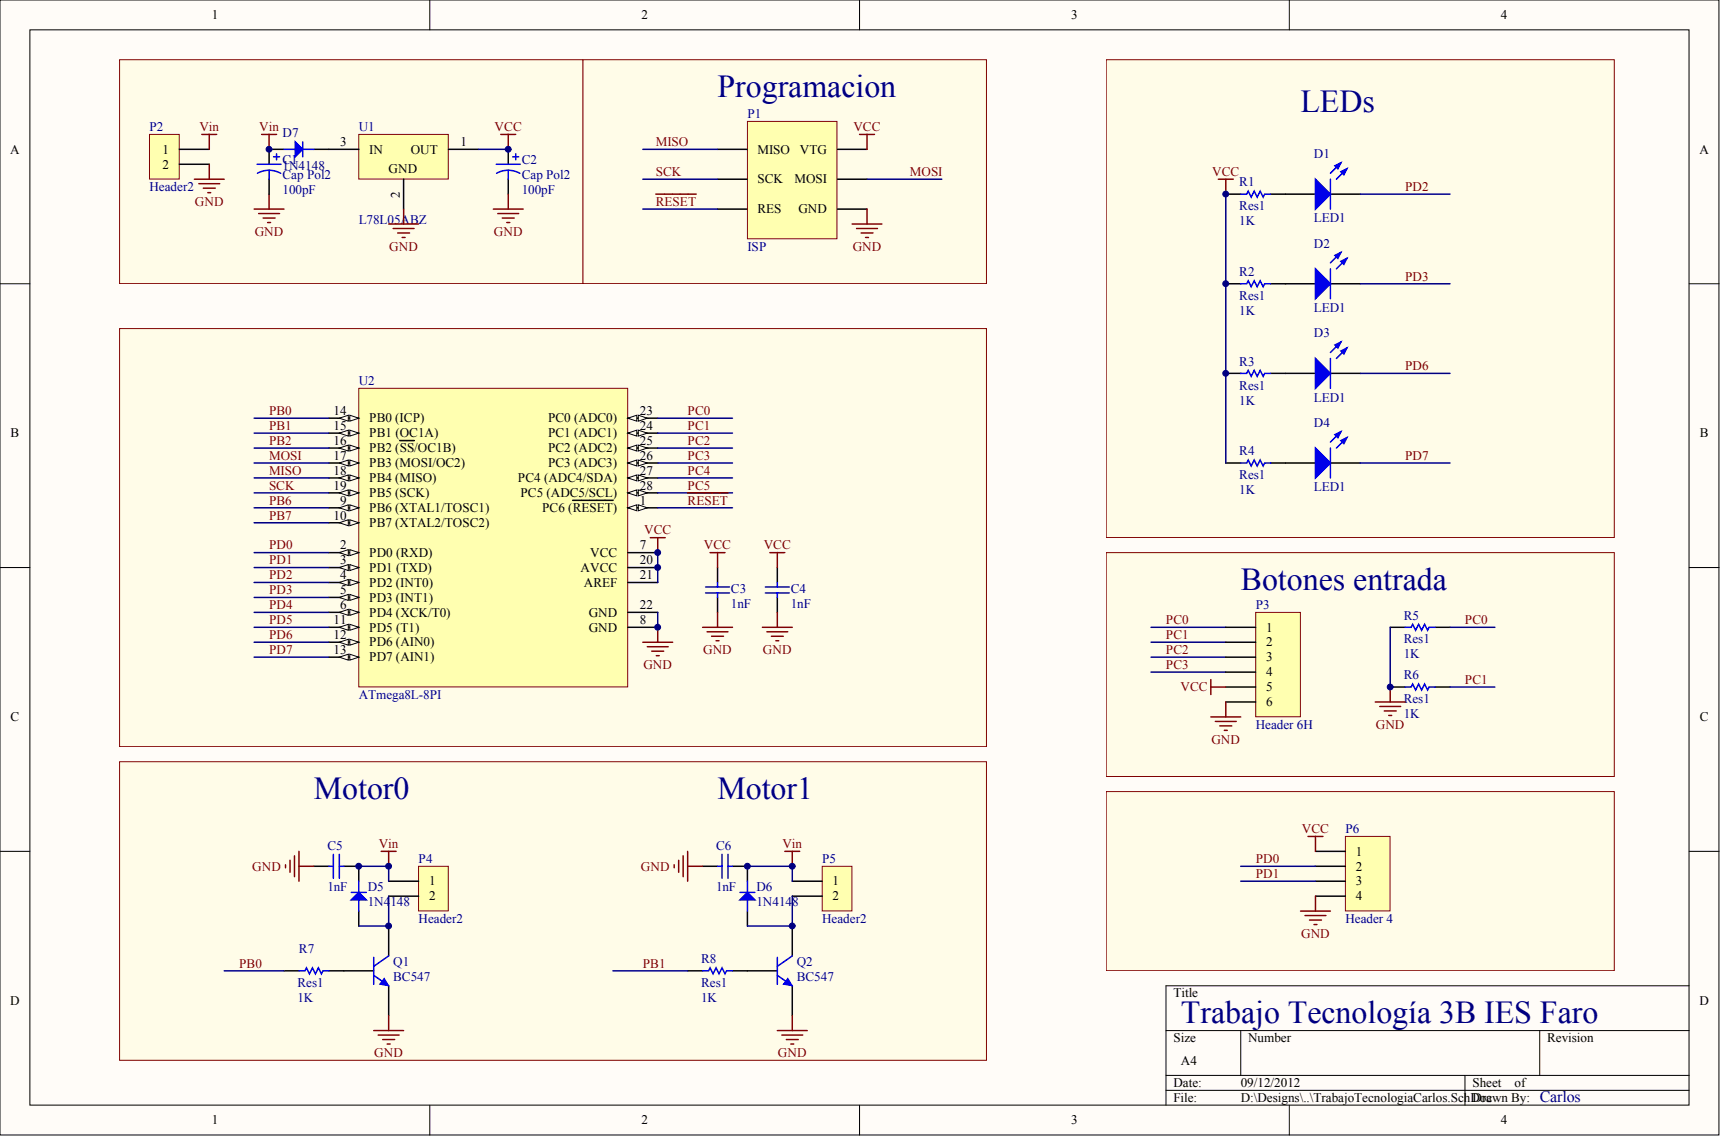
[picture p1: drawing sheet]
# Altium project TrabajoTecnologiaCarlos.PrjPcb
1 sheet, 31 parts. Net scope: global (net labels, ports and power ports of the same name join across sheets).
Board file: TrabajoTecnologiaCarlos.PcbDoc

## Sheet TrabajoTecnologiaCarlos.SchDoc
size A4

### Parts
C1  Cap Pol2  value 100pF  [TC7360-2924]
C2  Cap Pol2  value 100pF  [TC7360-2924]
C3  value 1nF  [0805_CAP]  (hidden comment: Capacitor)
C4  value 1nF  [0805_CAP]  (hidden comment: Capacitor)
C5  value 1nF  [0805_CAP]  (hidden comment: Capacitor)
C6  value 1nF  [0805_CAP]  (hidden comment: Capacitor)
D1  LED1  [LED-1]
D2  LED1  [LED-1]
D3  LED1  [LED-1]
D4  LED1  [LED-1]
D5  1N4148  [1N4148SMD]
D6  1N4148  [1N4148SMD]
D7  1N4148  [1N4148SMD]
P1  ISP  [AVR_ISP]
P2  Header2  [Header2Macho]
P3  Header 6H  [HDR1X6H]
P4  Header2  [Header2Macho]
P5  Header2  [Header2Macho]
P6  Header 4  [HDR1X4]
Q1  BC547  [TO92]
Q2  BC547  [TO92]
R1  Res1  value 1K  [AXIAL-0.3 3D]
R2  Res1  value 1K  [AXIAL-0.3 3D]
R3  Res1  value 1K  [AXIAL-0.3 3D]
R4  Res1  value 1K  [AXIAL-0.3 3D]
R5  Res1  value 1K  [AXIAL-0.3 3D]
R6  Res1  value 1K  [AXIAL-0.3 3D]
R7  Res1  value 1K  [AXIAL-0.3 3D]
R8  Res1  value 1K  [AXIAL-0.3 3D]
U1  L78L05ABZ  [TO92V2]
U2  ATmega8L-8PI  [28P3]

### Blocks framed on the sheet
Programacion: P1
LEDs: D1-D4 R1-R4
Botones entrada: P3 R5 R6

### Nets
GND: C1.2 C2.2 C3.1 C4.1 C5.2 C6.2 P1.5(GND) P2.2 P3.6 P6.4 Q1.1(E) Q2.1(E) R5.2 R6.2 U1.2(GND) U2.8(GND) U2.22(GND)
VCC: C2.1 C3.2 C4.2 P1.1(VTG) P3.5 P6.1 R1.1 R2.1 R3.1 R4.1 U1.1(OUT) U2.7(VCC) U2.20(AVCC) U2.21(AREF)
Vin: C1.1 C5.1 C6.1 D5.2(K) D6.2(K) D7.1(A) P2.1 P4.1 P5.1
MISO: P1.0(MISO) U2.18(PB4_(MISO))
MOSI: P1.3(MOSI) U2.17(PB3_(MOSI/OC2))
PB0: R7.1 U2.14(PB0_(ICP))
PB1: R8.1 U2.15(PB1_(OC1A))
PB2: U2.16(PB2_(~{SS}/OC1B))
PB6: U2.9(PB6_(XTAL1/TOSC1))
PB7: U2.10(PB7_(XTAL2/TOSC2))
PC0: P3.1 R5.1 U2.23(PC0_(ADC0))
PC1: P3.2 R6.1 U2.24(PC1_(ADC1))
PC2: P3.3 U2.25(PC2_(ADC2))
PC3: P3.4 U2.26(PC3_(ADC3))
PC4: U2.27(PC4_(ADC4/SDA))
PC5: U2.28(PC5_(ADC5/SCL))
PD0: P6.2 U2.2(PD0_(RXD))
PD1: P6.3 U2.3(PD1_(TXD))
PD2: D1.2(K) U2.4(PD2_(INT0))
PD3: D2.2(K) U2.5(PD3_(INT1))
PD4: U2.6(PD4_(XCK/T0))
PD5: U2.11(PD5_(T1))
PD6: D3.2(K) U2.12(PD6_(AIN0))
PD7: D4.2(K) U2.13(PD7_(AIN1))
~{RESET}: P1.4(RES) U2.1(PC6_(~{RESET}))
SCK: P1.2(SCK) U2.19(PB5_(SCK))
NetD1_1: D1.1(A) R1.2
NetD2_1: D2.1(A) R2.2
NetD3_1: D3.1(A) R3.2
NetD4_1: D4.1(A) R4.2
NetD5_1: D5.1(A) P4.2 Q1.3(C)
NetD6_1: D6.1(A) P5.2 Q2.3(C)
NetD7_2: D7.2(K) U1.3(IN)
NetQ1_2: Q1.2(B) R7.2
NetQ2_2: Q2.2(B) R8.2

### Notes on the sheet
- Motor0
- Motor1
- Trabajo Tecnología 3B IES Faro
- Carlos
